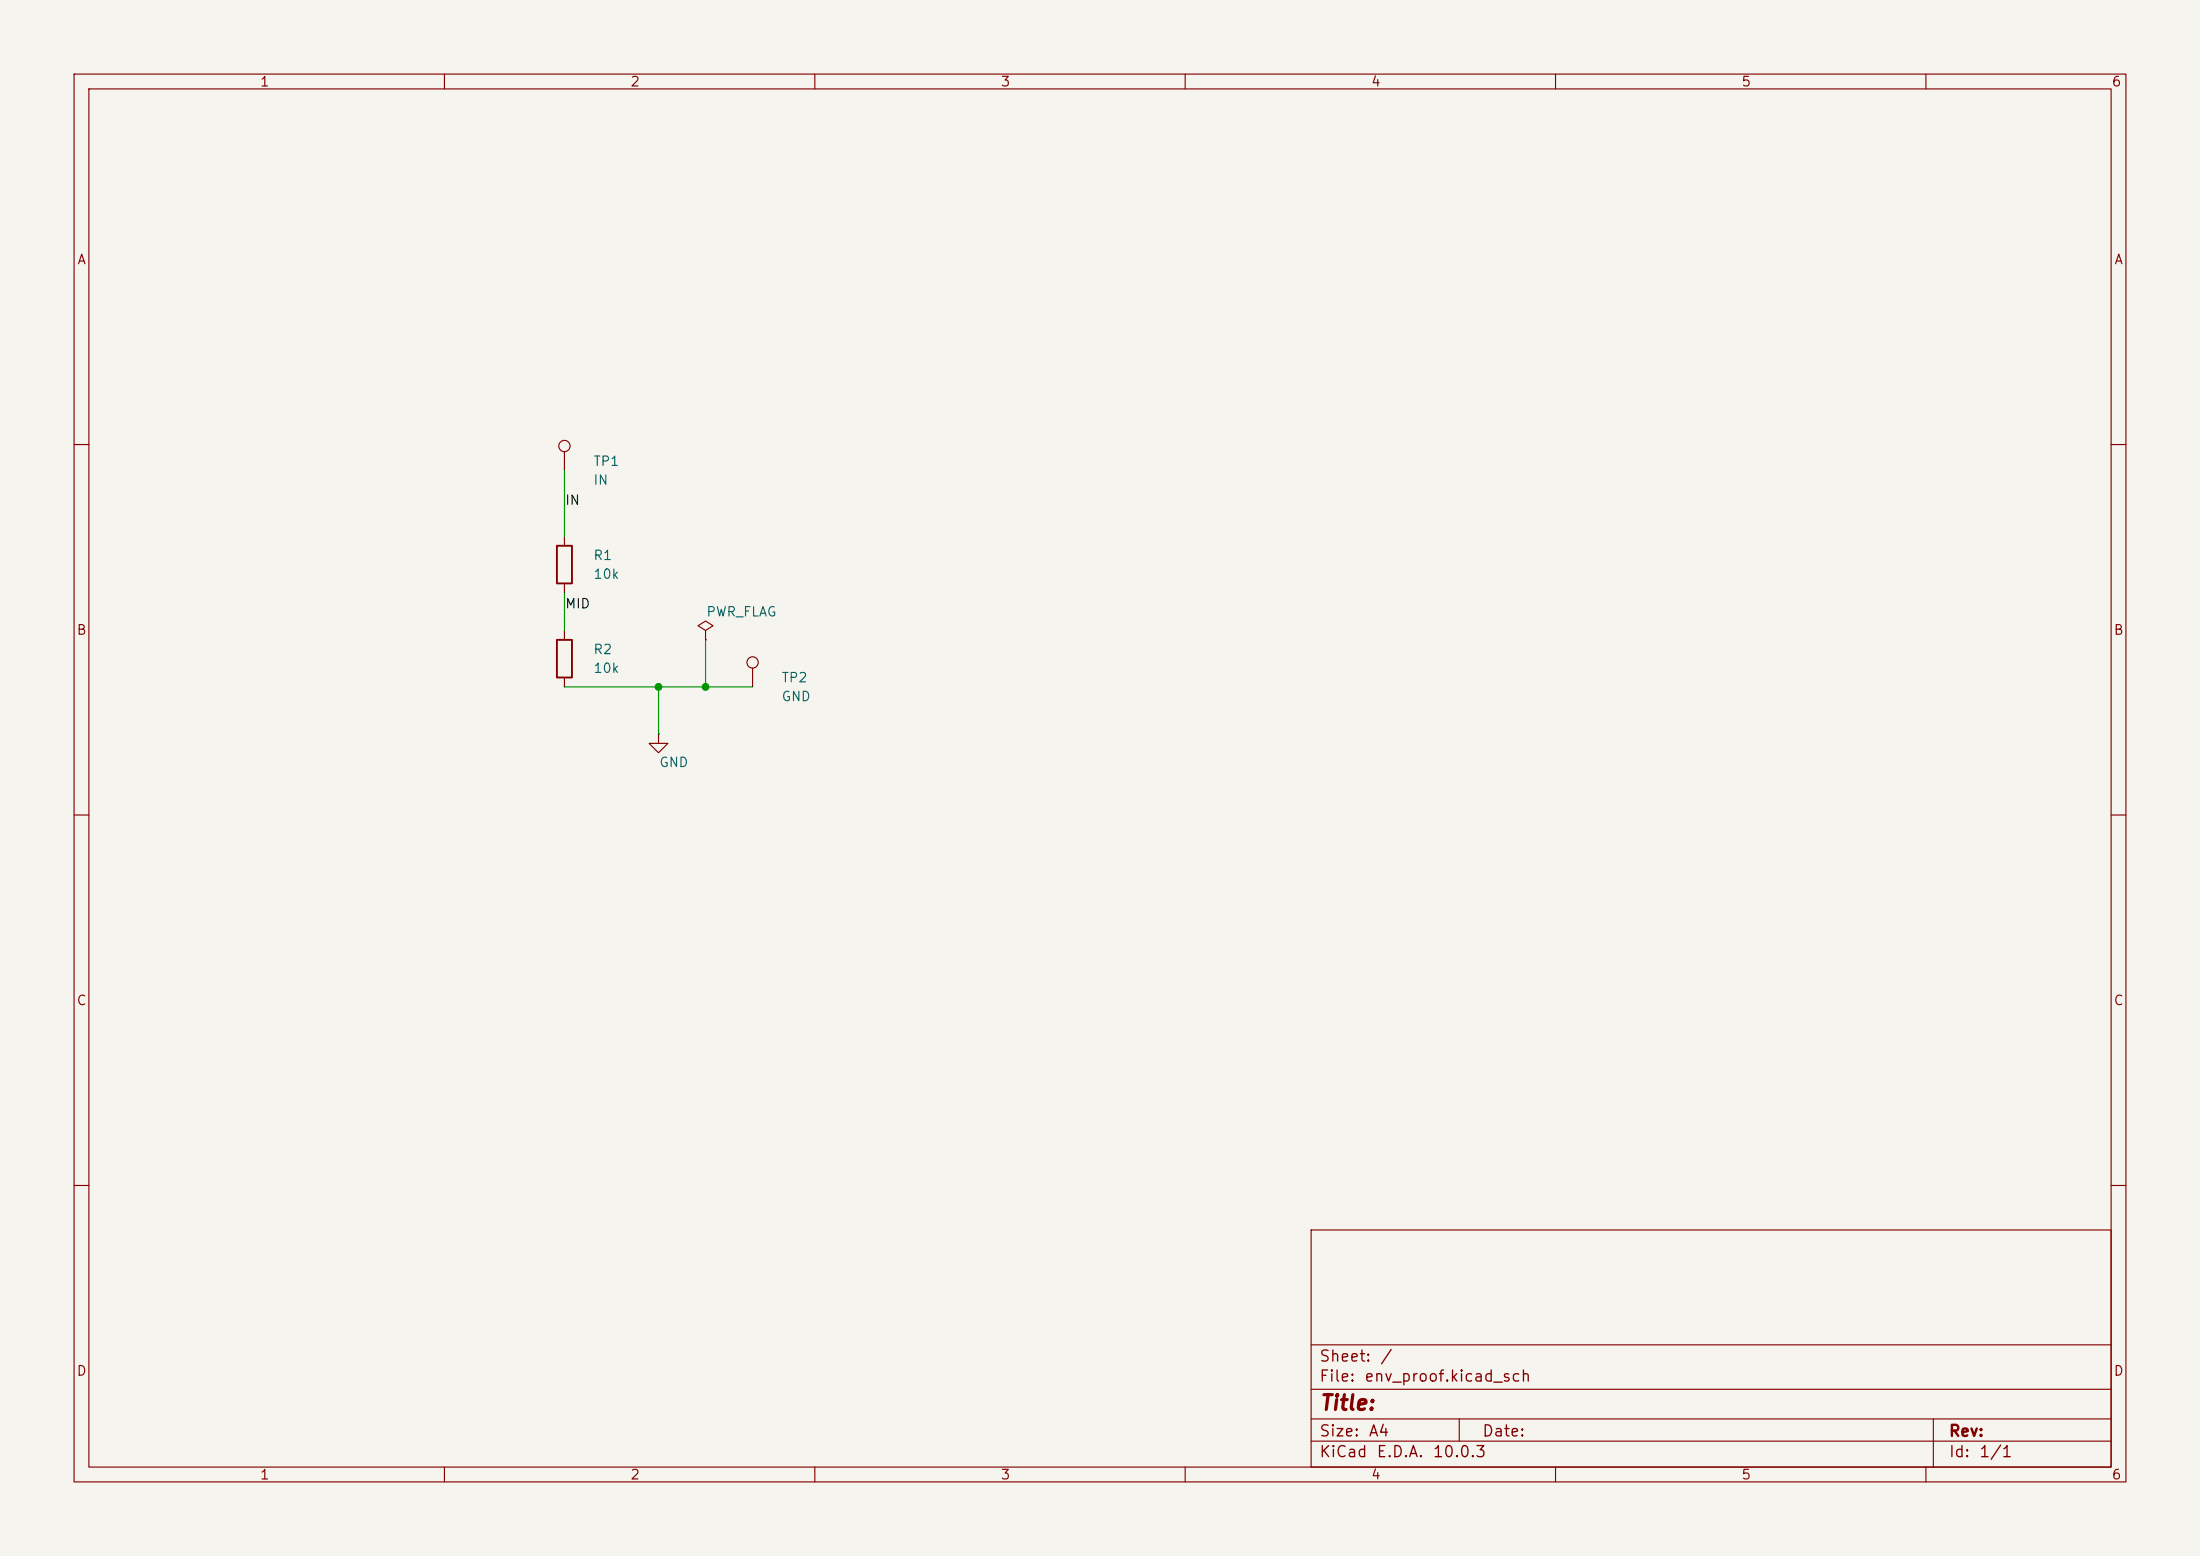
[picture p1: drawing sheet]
<svg xmlns="http://www.w3.org/2000/svg" width="297mm" height="210mm" viewBox="0 0 297 210" stroke-linecap="round" stroke-linejoin="round" font-family="sans-serif">
<path d="M0 0h297v210h-297z" fill="#f5f4ef" stroke="#f5f4ef" stroke-width=".14"/>
<g fill="none" stroke="#840000" stroke-width=".15">
<path d="M10 10h277v190h-277zM12 12h273v186h-273zM60 10v2M110 10v2M160 10v2M210 10v2M260 10v2M10 60h2M76.2 61v2.5M76.2 72.4v1.3M76.2 78.7v1.3M285 60h2"/>
<path d="M76.2 85.1v1.3M76.2 91.4v1.3M88.9 99.1v1.2h1.3l-1.3 1.3-1.3-1.3h1.3M88.9 99.1h.1M95.2 85.1l1.1-.6-1.1-.7-1 .7 1 .6v1.3M95.2 86.4h.1M101.6 90.2v2.5M10 110h2M285 110h2M10 160h2M177 166h108v32h-108zM285 160h2"/>
<path d="M60 198v2M110 198v2M160 198v2M177 194.5h108M177 191.5h108M177 187.5h108M177 181.5h108M197 191.5v3M210 198v2M260 198v2M261 191.5v6.5"/>
<circle cx="76.2" cy="60.2" r=".76"/>
<circle cx="101.6" cy="89.4" r=".76"/>
</g>
<path d="M75.2 73.7h2v5h-2zM75.2 86.4h2v5h-2z" fill="none" stroke="#840000" stroke-width=".25"/>
<path d="M76.2 63.5v8.9M76.2 80v5.1M76.2 92.7h25.4M88.9 92.7v6.4M95.2 86.4v6.3" fill="none" stroke="#009600" stroke-width=".15"/>
<g fill="#009600" stroke="#009600" stroke-width=".14">
<circle cx="95.2" cy="92.7" r=".46"/>
<circle cx="88.9" cy="92.7" r=".46"/>
</g>
<text font-size="2" fill="#840000" x="178" y="190.8">Title:</text>
<g font-size="1.5" fill="#840000">
<text x="178" y="184.2">Sheet:</text>
<text x="186.2" y="184.2">/</text>
<text x="178" y="186.9">File:</text>
<text x="184.1" y="186.9">env_proof.kicad_sch</text>
<text x="178" y="197.1">KiCad</text>
<text x="178" y="194.3">Size:</text>
<text x="184.7" y="194.3">A4</text>
<text x="185.7" y="197.1">E.D.A.</text>
<text x="193.3" y="197.1">10.0.3</text>
<text x="200" y="194.3">Date:</text>
<text x="263" y="194.3">Rev:</text>
<text x="263" y="197.1">Id:</text>
<text x="267.1" y="197.1">1/1</text>
</g>
<g font-size="1.3" fill="#840000">
<text x="35" y="12">1</text>
<text x="85" y="12">2</text>
<text x="135" y="12">3</text>
<text x="185" y="12">4</text>
<text x="235" y="12">5</text>
<text x="285" y="12">6</text>
<text x="10.3" y="36">A</text>
<text x="285.3" y="36">A</text>
<text x="10.3" y="86">B</text>
<text x="285.3" y="86">B</text>
<text x="10.3" y="136">C</text>
<text x="285.3" y="136">C</text>
<text x="10.3" y="186">D</text>
<text x="285.3" y="186">D</text>
<text x="35" y="200">1</text>
<text x="85" y="200">2</text>
<text x="135" y="200">3</text>
<text x="185" y="200">4</text>
<text x="235" y="200">5</text>
<text x="285" y="200">6</text>
</g>
<g font-size="1.3" fill="#006464">
<text x="80" y="63.2">TP1</text>
<text x="80" y="65.7">IN</text>
<text x="80" y="75.9">R1</text>
<text x="80" y="78.4">10k</text>
<text x="95.3" y="83.5">PWR_FLAG</text>
<text x="80" y="88.6">R2</text>
<text x="80" y="91.1">10k</text>
<text x="105.4" y="92.4">TP2</text>
<text x="105.4" y="95">GND</text>
<text x="88.9" y="103.8">GND</text>
</g>
<g font-size="1.3" fill="#0f0f0f">
<text x="76.2" y="68.5">IN</text>
<text x="76.2" y="82.4">MID</text>
</g>
</svg>
